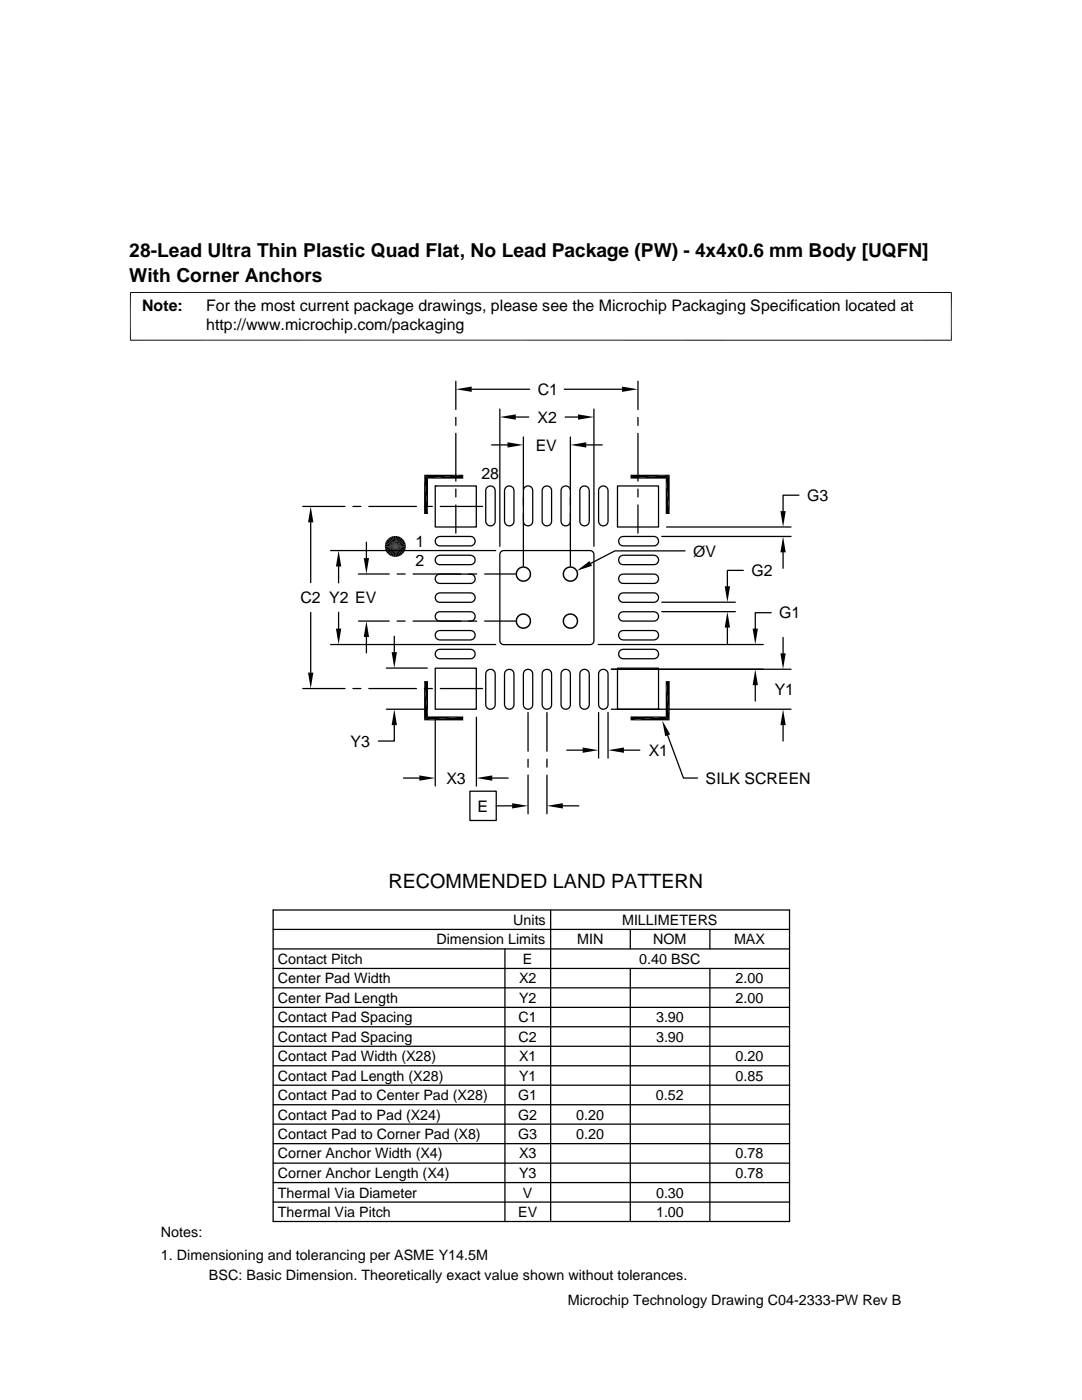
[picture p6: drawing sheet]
<svg xmlns="http://www.w3.org/2000/svg" width="216mm" height="279mm" viewBox="0 0 216 279" stroke-linecap="round" stroke-linejoin="round" font-family="sans-serif">
<g fill="none" stroke="#000" stroke-width=".25">
<path d="M91 76.1v5.6M94.1 77.7h11.6M112.6 77.7h11.5M127.3 76.1v5.6M86.8 97h8.2v8.2h-8.2zM86.8 97h.1M91 83.3v1.6M91 86.5v9.5M91 97.6v1.6M97.2 97.2a.94 .94 0 0 1 1.1-.1 .94 .94 0 0 1 .5 .8v6.1a.94 .94 0 0 1-.9 .9 .94 .94 0 0 1-1-.9v-6.1zM98.1 88.8h3.2M99.7 81.6v27.4"/>
<path d="M101 97.2a.93 .93 0 0 1 1-.1 .93 .93 0 0 1 .6 .8v6.1a.94 .94 0 0 1-1 .9 .94 .94 0 0 1-.9-.9v-6.1zM102.9 83.2h2.6M104.4 87.2v10.5M104.4 99.3v1.6M104.8 97.2a.93 .93 0 0 1 1-.1 .93 .93 0 0 1 .5 .8v6.1a.93 .93 0 0 1-.9 .9 .93 .93 0 0 1-1-.9v-6.1zM108.5 97.2a.94 .94 0 0 1 1-.1 .94 .94 0 0 1 .6 .8v6.1a.94 .94 0 0 1-1 .9 .94 .94 0 0 1-.9-.9v-6.1zM112.3 97.2a.93 .93 0 0 1 1-.1 .93 .93 0 0 1 .5 .8v6.1a.93 .93 0 0 1-.9 .9 .93 .93 0 0 1-.9-.9v-6.1zM112.8 83.2h2.5M113.8 87.2v10.5M113.8 99.3v1.6M116 97.2a.95 .95 0 0 1 1-.1 .95 .95 0 0 1 .6 .8v6.1a.94 .94 0 0 1-1 .9 .94 .94 0 0 1-.9-.9v-6.1zM117 88.8h3.2"/>
<path d="M118.5 81.6v27.4M119.8 97.2a.94 .94 0 0 1 1-.1 .94 .94 0 0 1 .5 .8v6.1a.94 .94 0 0 1-.9 .9 .94 .94 0 0 1-1-.9v-6.1zM123.2 97h8.2v8.2h-8.2zM127.3 83.3v1.6M127.3 86.5v9.5M127.3 97.6v1.6M159.4 98.8h-3.1v3.2M60.4 101.1h8.4M62 104.2v12.1M66 109.9h32.9M67.6 113.1v3.2M70.4 101.1h1.6"/>
<path d="M71.5 114.6h6.2M73.1 108.2v3.2M73.6 101.1h9.5M79.2 114.6h1.6M82.4 114.6h9.5M84.7 101.1h1.6M87.2 107.3l.6-.2h6.1a.94 .94 0 0 1 .9 .9 .94 .94 0 0 1-.9 .9h-6.1a.94 .94 0 0 1-.9-.6 .94 .94 0 0 1 .3-1zM87.2 111l.6-.2h6.1a.94 .94 0 0 1 .9 .9 .94 .94 0 0 1-.9 1h-6.1a.94 .94 0 0 1-.9-.7 .94 .94 0 0 1 .3-1zM87.2 114.7l.6-.1h6.1a.93 .93 0 0 1 .9 .9 .93 .93 0 0 1-.9 .9h-6.1a.94 .94 0 0 1-.9-.6 .94 .94 0 0 1 .3-1.1zM87.2 118.5l.6-.2h6.1a.94 .94 0 0 1 .9 1 .94 .94 0 0 1-.9 .9h-6.1a.94 .94 0 0 1-.9-.6 .94 .94 0 0 1 .3-1.1zM87.9 101.1h8.4M91 100.8v5.6"/>
<path d="M93.5 114.6h1.6M96.7 114.6h6.1M99.9 110.2l.6-.3h17.3l.4 .1 .3 .6v17.3l-.1 .4-.6 .4h-17.3l-.4-.2-.4-.6v-17.3zM104.4 102.5v10.5M113.8 102.5v10.5M123.7 118.6l.7-.3h6.1a.94 .94 0 0 1 .9 1 .94 .94 0 0 1-.9 .9h-6.1a.94 .94 0 0 1-.9-.6 .94 .94 0 0 1 .2-1zM123.7 107.3l.7-.2h6.1a.94 .94 0 0 1 .9 .9 .94 .94 0 0 1-.9 .9h-6.1a.94 .94 0 0 1-.9-.5 .94 .94 0 0 1 .2-1.1zM123.7 114.8l.7-.2h6.1a.93 .93 0 0 1 .9 .9 .93 .93 0 0 1-.9 .9h-6.1a.94 .94 0 0 1-.9-.5 .94 .94 0 0 1 .2-1.1zM123.7 111.1l.7-.3h6.1a.94 .94 0 0 1 .9 .9 .94 .94 0 0 1-.9 1h-6.1a.94 .94 0 0 1-.9-.6 .94 .94 0 0 1 .2-1zM127.3 100.8v5.6M132.1 107.1h25.7M133 105.2h24.8"/>
<path d="M136.7 109.9h-14l-4.8 2.5M148.3 113.8h-3.2v3.2M156.3 110.2v3.2M60.4 137.4h8.4M62 122.2v12M66 128.6h32.9M67.6 122.2v3.3M70.4 137.4h1.6M71.5 124h6.2M73.1 127.1v3.2M73.6 137.4h9.5M77.1 133.3h8.2"/>
<path d="M78.7 127v3.2M79.2 124h1.6M82.4 124h9.5M84.7 137.4h1.6M86.8 133.4h8.2v8.1h-8.2zM87.2 122.3l.6-.2h6.1a.93 .93 0 0 1 .9 .9 .93 .93 0 0 1-.9 1h-6.1a.94 .94 0 0 1-.9-.7 .94 .94 0 0 1 .3-1zM87.2 126l.6-.2h6.1a.94 .94 0 0 1 .9 1 .94 .94 0 0 1-.9 .9h-6.1a.95 .95 0 0 1-.9-.6 .95 .95 0 0 1 .3-1.1zM87.2 129.8l.6-.2h6.1a.94 .94 0 0 1 .9 .9 .94 .94 0 0 1-.9 1h-6.1a.94 .94 0 0 1-.9-.7 .94 .94 0 0 1 .3-1zM87.9 137.4h8.4M93.5 124h1.6M96.7 124h6.1M97.2 133.9a.94 .94 0 0 1 1-.3 .94 .94 0 0 1 .6 .9v6.1a.94 .94 0 0 1-.9 .9 .94 .94 0 0 1-1-.9v-6.1z"/>
<path d="M100.9 133.9a.94 .94 0 0 1 1.1-.3 .94 .94 0 0 1 .6 .9v6.1a.94 .94 0 0 1-1 .9 .94 .94 0 0 1-.9-.9v-6.1zM104.7 133.9a.94 .94 0 0 1 1-.3 .94 .94 0 0 1 .6 .9v6.1a.93 .93 0 0 1-.9 .9 .93 .93 0 0 1-1-.9v-6.1zM108.4 133.9a.94 .94 0 0 1 1.1-.3 .94 .94 0 0 1 .6 .9v6.1a.94 .94 0 0 1-1 .9 .94 .94 0 0 1-.9-.9v-6.1zM112.2 133.9a.94 .94 0 0 1 1-.3 .94 .94 0 0 1 .6 .9v6.1a.93 .93 0 0 1-.9 .9 .93 .93 0 0 1-.9-.9v-6.1zM115.9 133.9a.95 .95 0 0 1 1.1-.3 .95 .95 0 0 1 .6 .9v6.1a.94 .94 0 0 1-1 .9 .94 .94 0 0 1-.9-.9v-6.1zM119.4 128.6h32.9M119.7 133.9a.94 .94 0 0 1 1-.3 .94 .94 0 0 1 .6 .9v6.1a.94 .94 0 0 1-.9 .9 .94 .94 0 0 1-1-.9v-6.1zM122 133.6h35.8M123.2 133.4h8.2v8.1h-8.2zM123.7 129.8l.7-.2h6.1a.94 .94 0 0 1 .9 .9 .94 .94 0 0 1-.9 1h-6.1a.94 .94 0 0 1-.9-.6 .94 .94 0 0 1 .2-1.1zM123.7 126.1l.7-.3h6.1a.94 .94 0 0 1 .9 1 .94 .94 0 0 1-.9 .9h-6.1a.95 .95 0 0 1-.9-.6 .95 .95 0 0 1 .2-1zM123.7 122.3l.7-.2h6.1a.93 .93 0 0 1 .9 .9 .93 .93 0 0 1-.9 1h-6.1a.94 .94 0 0 1-.9-.6 .94 .94 0 0 1 .2-1.1z"/>
<path d="M132.1 122.1h14.6M132.1 120.2h14.6M145.1 125.2v3.2M150.7 136.7v3.2M153.9 122.3h-3.2v3.2M156.3 127.2v3.2M77.1 141.5h8.2M78.7 144.7v3.2h-3.2M80.5 155.3h3.2M86.8 143.1v13.8M93.8 157.9h5.2v5.8h-5.2zM95.1 143.1v13.8"/>
<path d="M98.2 155.3h3.2M105.4 142.2v7.7M105.4 151.5v1.6M105.4 154.7v7.7M109.1 142.2v7.7M109.1 151.5v1.6M109.1 154.7v7.7M113.1 149.7h3.2M119.4 142.2v9.1M121.3 142.2v9.1M122 141.5h35.8M124.5 149.7h3.2"/>
<path d="M131.4 141.5h.1M133.2 146.8l3.2 8.5h2.8M156.3 144.7v3.2M99 160.8h3.2M112.3 160.8h3.2M54.5 185.5h103M54.5 181.6h103v62.2h-103zM54.5 189.4h103M54.5 197.1h103M54.5 193.3h103M100.8 189.4v54.4M109.9 181.6v62.2"/>
<path d="M125.8 185.5v3.9M125.8 193.3v50.5M141.6 185.5v3.9M141.6 193.3v50.5M54.5 208.8h103M54.5 212.7h103M54.5 201h103M54.5 216.6h103M54.5 204.9h103M54.5 220.5h103M54.5 239.9h103M54.5 232.1h103"/>
<path d="M54.5 236h103M54.5 224.3h103M54.5 228.2h103"/>
</g>
<g fill="none" stroke="#000" stroke-width=".3">
<circle cx="104.4" cy="114.6" r="1.41"/>
<circle cx="113.8" cy="114.6" r="1.41"/>
<circle cx="104.4" cy="124" r="1.41"/>
<circle cx="113.8" cy="124" r="1.41"/>
</g>
<path d="M26 58.3v9.7M189.8 58.3v9.7M189.9 58.4h-164M25.9 67.9h164" fill="none" stroke="#000" stroke-width=".2"/>
<g fill="#000">
<path d="M91 77.7l3.1-.5v1zM124.1 77.2l3.2 .5-3.2 .5zM84.6 94.7h7.8l-7 .8zM85.4 95.5l7-.8v.8zM101.3 88.3l3.1 .5-3.1 .5zM99.7 83.2l3.2-.5v1.1zM115.3 82.7l3.2 .5-3.2 .6zM113.8 88.8l3.2-.5v1zM125.8 94.7h7.8l-7.8 .8zM125.8 95.5l7.8-.8-.8 .8zM132.8 95.5l.8 7.1h-.8zM132.8 95.5l.8-.8v7.9z"/>
<path d="M62 101.1l.5 3.1h-1zM67.6 109.9l.5 3.2h-1.1zM72.6 111.4h1l-.5 3.2zM76.8 109.5l2.1-.4-2 .8zM76.9 108.2l2 .9-2.1-.5zM76.9 109.9l2-.8-1.8 1.1zM77.1 107.9l1.8 1.2-2-.9zM77.1 110.2l1.8-1.1-1.5 1.4zM77.4 107.6l1.5 1.5-1.8-1.2zM78.9 109.1l-1.2 1.7-.3-.3zM77.4 107.6l.3-.3 1.2 1.8zM78.9 109.1l-.8 1.9-.4-.2z"/>
<path d="M77.7 107.3l.4-.2 .8 2zM78.9 109.1l-.4 2-.4-.1zM78.1 107.1l.4-.1 .4 2.1zM78.9 109.1l.8 1.9-.4 .1zM79.3 107l.4 .1-.8 2zM78.9 109.1l1.2 1.7-.4 .2zM79.7 107.1l.4 .2-1.2 1.8zM78.9 109.1l1.5 1.4-.3 .3zM80.1 107.3l.3 .3-1.5 1.5zM78.9 109.1l1.7 1.1-.2 .3zM78.9 109.1l1.5-1.5 .2 .3zM78.9 109.1l1.9 .8-.2 .3z"/>
<path d="M78.9 109.1l1.7-1.2 .2 .3zM78.9 109.1l2 .4-.1 .4zM78.9 109.1l1.9-.9 .1 .4zM84.6 94.7l.8 7.9h-.8zM84.6 94.7l.8 .8v7.1zM115.1 113.9l2.5-1.9 .5 .9zM144.6 117h1.1l-.6 3.2zM156.3 107.1l.5 3.1h-1.1zM155.7 102h1.1l-.5 3.2zM61.5 134.2h1l-.5 3.2zM67 125.5h1.1l-.5 3.1zM73.1 124l.5 3.1h-1z"/>
<path d="M78.1 130.2h1.1l-.5 3.1zM132.8 135.9l.8 7.9-.8-.8zM132.8 135.9h.8v7.9zM145.1 122.1l.6 3.1h-1.1zM150.7 133.6l.5 3.1h-1zM150.2 125.5h1l-.5 3.1zM155.7 130.4h1.1l-.5 3.2zM78.7 141.5l.5 3.2h-1.1zM83.7 154.7l3.1 .6-3.1 .5zM84.6 135.9l.8 7.1-.8 .8zM84.6 135.9h.8v7.1zM84.6 143.8l7.8-.8v.8z"/>
<path d="M85.4 143h7l-7.8 .8zM95.1 155.3l3.1-.6v1.1zM116.3 149.2l3.1 .5-3.1 .5zM121.3 149.7l3.2-.5v1zM132.1 143.8l1.6 2.8-1 .3zM125.8 143h7l-7 .8zM125.8 143.8l7-.8 .8 .8zM156.3 141.5l.5 3.2h-1.1zM102.2 160.3l3.2 .5-3.2 .6zM109.1 160.8l3.2-.5v1.1z"/>
</g>
<path d="M78.7 107v4.1M81 108.8h-4.2" fill="none" stroke="#000" stroke-width=".42"/>
<path d="M76.8 109.3h4.2M79.1 107v4.1" fill="none" stroke="#000" stroke-width=".4"/>
<text font-size="3.9" x="77.5" y="177.2">RECOMMENDED LAND PATTERN</text>
<g font-size="3.8">
<text x="25.8" y="51.4">28-Lead Ultra Thin Plastic Quad Flat, No Lead Package (PW) - 4x4x0.6 mm Body [UQFN]</text>
<text x="25.8" y="56.3">With Corner Anchors</text>
</g>
<g font-size="3.2">
<text x="28.4" y="62.1">Note:</text>
<text x="41.1" y="62.1">For the most current package drawings, please see the Microchip Packaging Specification located at</text>
<text x="41.1" y="65.8">http://www.microchip.com/packaging</text>
<text x="107.3" y="78.8">C1</text>
<text x="106.9" y="89.9">EV</text>
<text x="107.3" y="84.4">X2</text>
<text x="96.1" y="95.5">28</text>
<text x="161" y="99.9">G3</text>
<text x="82.9" y="109.3">1</text>
<text x="82.9" y="113">2</text>
<text x="138.3" y="111.1">ØV</text>
<text x="149.9" y="115">G2</text>
<text x="60" y="120.4">C2 Y2 EV</text>
<text x="155.5" y="123.4">G1</text>
<text x="154.6" y="138.7">Y1</text>
<text x="70" y="149">Y3</text>
<text x="129.4" y="150.9">X1</text>
<text x="89.1" y="156.4">X3</text>
<text x="95.3" y="162">E</text>
<text x="140.8" y="156.4">SILK SCREEN</text>
</g>
<g font-size="2.9">
<text x="102.4" y="184.6">Units</text>
<text x="124.1" y="184.6">MILLIMETERS</text>
<text x="87.1" y="188.5">Dimension Limits</text>
<text x="115.2" y="188.5">MIN</text>
<text x="130.3" y="188.5">NOM</text>
<text x="146.5" y="188.5">MAX</text>
<text x="55.4" y="196.2">Center Pad Width</text>
<text x="55.4" y="192.3">Contact Pitch</text>
<text x="103.6" y="196.2">X2</text>
<text x="104.4" y="192.3">E</text>
<text x="127.6" y="192.3">0.40 BSC</text>
<text x="146.8" y="196.2">2.00</text>
<text x="55.4" y="200.1">Center Pad Length</text>
<text x="103.6" y="200.1">Y2</text>
<text x="146.8" y="200.1">2.00</text>
<text x="55.4" y="204">Contact Pad Spacing</text>
<text x="55.4" y="207.9">Contact Pad Spacing</text>
<text x="103.5" y="204">C1</text>
<text x="103.5" y="207.9">C2</text>
<text x="130.9" y="204">3.90</text>
<text x="130.9" y="207.9">3.90</text>
<text x="55.4" y="215.7">Contact Pad Length (X28)</text>
<text x="55.4" y="211.8">Contact Pad Width (X28)</text>
<text x="103.6" y="215.7">Y1</text>
<text x="103.6" y="211.8">X1</text>
<text x="146.8" y="215.7">0.85</text>
<text x="146.8" y="211.8">0.20</text>
<text x="55.4" y="219.6">Contact Pad to Center Pad (X28)</text>
<text x="103.4" y="219.6">G1</text>
<text x="130.9" y="219.6">0.52</text>
<text x="55.4" y="223.4">Contact Pad to Pad (X24)</text>
<text x="55.4" y="227.3">Contact Pad to Corner Pad (X8)</text>
<text x="103.4" y="223.4">G2</text>
<text x="103.4" y="227.3">G3</text>
<text x="115" y="223.4">0.20</text>
<text x="115" y="227.3">0.20</text>
<text x="55.4" y="231.2">Corner Anchor Width (X4)</text>
<text x="103.6" y="231.2">X3</text>
<text x="146.8" y="231.2">0.78</text>
<text x="55.4" y="239">Thermal Via Diameter</text>
<text x="55.4" y="235.1">Corner Anchor Length (X4)</text>
<text x="103.6" y="235.1">Y3</text>
<text x="104.3" y="239">V</text>
<text x="130.9" y="239">0.30</text>
<text x="146.8" y="235.1">0.78</text>
<text x="55.4" y="242.9">Thermal Via Pitch</text>
<text x="103.4" y="242.9">EV</text>
<text x="130.9" y="242.9">1.00</text>
<text x="32.1" y="246.8">Notes:</text>
<text x="32.1" y="251.4">1. Dimensioning and tolerancing per ASME Y14.5M</text>
<text x="41.7" y="255.5">BSC: Basic Dimension. Theoretically exact value shown without tolerances.</text>
<text x="113.3" y="260.5">Microchip Technology Drawing C04-2333-PW Rev B</text>
</g>
</svg>
